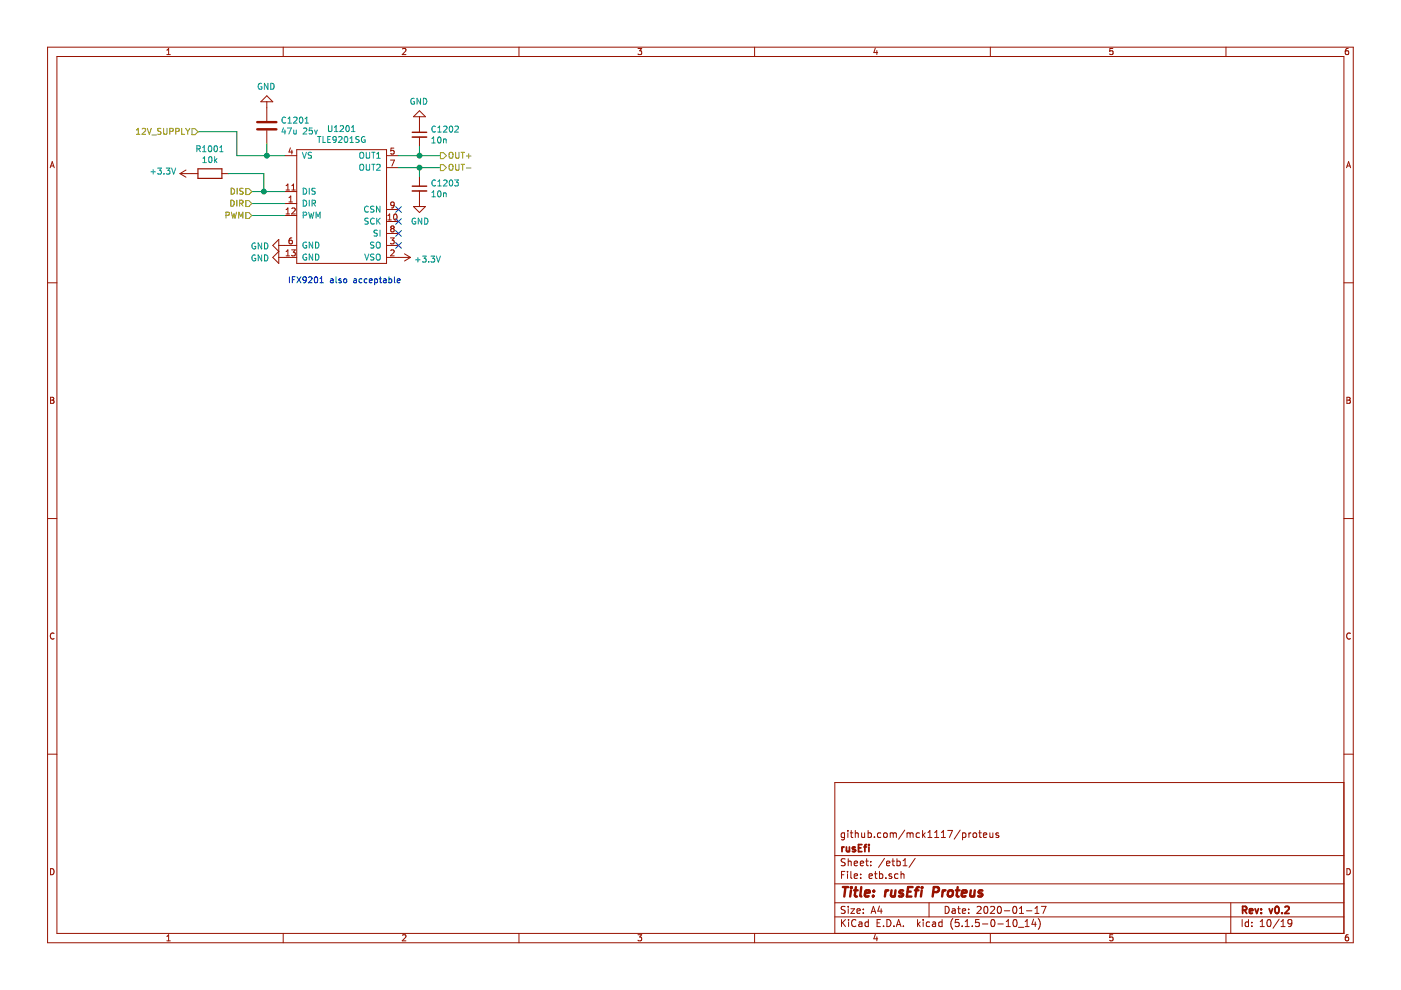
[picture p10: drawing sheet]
EESchema Schematic File Version 4
EELAYER 30 0
EELAYER END
$Descr A4 11693 8268
encoding utf-8
Sheet 13 19
Title "rusEfi Proteus"
Date "2020-01-17"
Rev "v0.2"
Comp "rusEfi"
Comment1 "github.com/mck1117/proteus"
Comment2 ""
Comment3 ""
Comment4 ""
$EndDescr
$Comp
L power:GND #PWR01204
U 1 1
P 2375 2050
AR Path="/5DD457F9/5DD4661B" Ref="#PWR01204"  Part="1" 
AR Path="/5DDC2003/5DD4661B" Ref="#PWR01604"  Part="1" 
F 0 "#PWR01604" H 2375 1800 50  0001 C CNN
F 1 "GND" V 2380 1922 50  0000 R CNN
F 2 "" H 2375 2050 50  0001 C CNN
F 3 "" H 2375 2050 50  0001 C CNN
	1    2375 2050
	0    1    1    0   
$EndComp
Text HLabel 1650 1100 0    50   Input ~ 0
12V_SUPPLY
$Comp
L tle9201_2:TLE9201SG U1201
U 1 1
P 2875 1700
AR Path="/5DD457F9/5DD47E93" Ref="U1201"  Part="1" 
AR Path="/5DDC2003/5DD47E93" Ref="U1601"  Part="1" 
F 0 "U1601" H 2850 2325 50  0000 C CNN
F 1 "TLE9201SG" H 2850 2234 50  0000 C CNN
F 2 "Package_SO:Infineon_PG-DSO-12-9" H 2725 1750 50  0001 C CNN
F 3 "~" H 2725 1750 50  0001 C CNN
F 4 "TLE9201SG" H 2875 1700 50  0001 C CNN "PN"
F 5 "C112633" H 2875 1700 50  0001 C CNN "LCSC"
F 6 "1" H 2875 1700 50  0001 C CNN "LCSC_ext"
	1    2875 1700
	1    0    0    -1  
$EndComp
$Comp
L power:GND #PWR01205
U 1 1
P 2375 2150
AR Path="/5DD457F9/5DD488D1" Ref="#PWR01205"  Part="1" 
AR Path="/5DDC2003/5DD488D1" Ref="#PWR01605"  Part="1" 
F 0 "#PWR01605" H 2375 1900 50  0001 C CNN
F 1 "GND" V 2380 2022 50  0000 R CNN
F 2 "" H 2375 2150 50  0001 C CNN
F 3 "" H 2375 2150 50  0001 C CNN
	1    2375 2150
	0    1    1    0   
$EndComp
NoConn ~ 3325 1750
NoConn ~ 3325 1850
NoConn ~ 3325 1950
NoConn ~ 3325 2050
Text HLabel 3675 1300 2    50   Output ~ 0
OUT+
Text HLabel 3675 1400 2    50   Output ~ 0
OUT-
$Comp
L Device:C_Small C1202
U 1 1
P 3500 1125
AR Path="/5DD457F9/5DD48EC1" Ref="C1202"  Part="1" 
AR Path="/5DDC2003/5DD48EC1" Ref="C1602"  Part="1" 
F 0 "C1602" H 3592 1171 50  0000 L CNN
F 1 "10n" H 3592 1080 50  0000 L CNN
F 2 "Capacitor_SMD:C_0603_1608Metric" H 3500 1125 50  0001 C CNN
F 3 "~" H 3500 1125 50  0001 C CNN
F 4 "CGA3E2X7R1H103M080AA" H 3500 1125 50  0001 C CNN "PN"
F 5 "C57112" H 3500 1125 50  0001 C CNN "LCSC"
F 6 "0" H 3500 1125 50  0001 C CNN "LCSC_ext"
	1    3500 1125
	1    0    0    -1  
$EndComp
Wire Wire Line
	3325 1300 3500 1300
Wire Wire Line
	3500 1300 3500 1225
$Comp
L Device:C_Small C1203
U 1 1
P 3500 1575
AR Path="/5DD457F9/5DD49883" Ref="C1203"  Part="1" 
AR Path="/5DDC2003/5DD49883" Ref="C1603"  Part="1" 
F 0 "C1603" H 3592 1621 50  0000 L CNN
F 1 "10n" H 3592 1530 50  0000 L CNN
F 2 "Capacitor_SMD:C_0603_1608Metric" H 3500 1575 50  0001 C CNN
F 3 "~" H 3500 1575 50  0001 C CNN
F 4 "CGA3E2X7R1H103M080AA" H 3500 1575 50  0001 C CNN "PN"
F 5 "C57112" H 3500 1575 50  0001 C CNN "LCSC"
F 6 "0" H 3500 1575 50  0001 C CNN "LCSC_ext"
	1    3500 1575
	1    0    0    -1  
$EndComp
Wire Wire Line
	3500 1475 3500 1400
Wire Wire Line
	3500 1400 3325 1400
Wire Wire Line
	3675 1400 3500 1400
Connection ~ 3500 1400
Wire Wire Line
	3500 1300 3675 1300
Connection ~ 3500 1300
$Comp
L power:GND #PWR01203
U 1 1
P 3500 1675
AR Path="/5DD457F9/5DD4A4C9" Ref="#PWR01203"  Part="1" 
AR Path="/5DDC2003/5DD4A4C9" Ref="#PWR01603"  Part="1" 
F 0 "#PWR01603" H 3500 1425 50  0001 C CNN
F 1 "GND" H 3505 1502 50  0000 C CNN
F 2 "" H 3500 1675 50  0001 C CNN
F 3 "" H 3500 1675 50  0001 C CNN
	1    3500 1675
	1    0    0    -1  
$EndComp
$Comp
L power:GND #PWR01202
U 1 1
P 3500 1025
AR Path="/5DD457F9/5DD4AAC2" Ref="#PWR01202"  Part="1" 
AR Path="/5DDC2003/5DD4AAC2" Ref="#PWR01602"  Part="1" 
F 0 "#PWR01602" H 3500 775 50  0001 C CNN
F 1 "GND" H 3505 852 50  0000 C CNN
F 2 "" H 3500 1025 50  0001 C CNN
F 3 "" H 3500 1025 50  0001 C CNN
	1    3500 1025
	-1   0    0    1   
$EndComp
Wire Wire Line
	1650 1100 1975 1100
$Comp
L Device:C C1201
U 1 1
P 2225 1050
AR Path="/5DD457F9/5DD4C345" Ref="C1201"  Part="1" 
AR Path="/5DDC2003/5DD4C345" Ref="C1601"  Part="1" 
F 0 "C1601" H 2340 1096 50  0000 L CNN
F 1 "47u 25v" H 2340 1005 50  0000 L CNN
F 2 "Capacitor_SMD:C_1210_3225Metric" H 2263 900 50  0001 C CNN
F 3 "~" H 2225 1050 50  0001 C CNN
F 4 "C13585" H 2225 1050 50  0001 C CNN "LCSC"
	1    2225 1050
	1    0    0    -1  
$EndComp
Wire Wire Line
	2225 1200 2225 1300
Connection ~ 2225 1300
Wire Wire Line
	2225 1300 2375 1300
Text HLabel 2100 1600 0    50   Input ~ 0
DIS
Text HLabel 2100 1700 0    50   Input ~ 0
DIR
Text HLabel 2100 1800 0    50   Input ~ 0
PWM
Wire Wire Line
	2100 1700 2375 1700
Wire Wire Line
	2100 1600 2200 1600
Wire Wire Line
	2100 1800 2375 1800
$Comp
L power:GND #PWR01201
U 1 1
P 2225 900
AR Path="/5DD457F9/5DD4D1F6" Ref="#PWR01201"  Part="1" 
AR Path="/5DDC2003/5DD4D1F6" Ref="#PWR01601"  Part="1" 
F 0 "#PWR01601" H 2225 650 50  0001 C CNN
F 1 "GND" H 2230 727 50  0000 C CNN
F 2 "" H 2225 900 50  0001 C CNN
F 3 "" H 2225 900 50  0001 C CNN
	1    2225 900 
	-1   0    0    1   
$EndComp
$Comp
L power:+3.3V #PWR0219
U 1 1
P 3325 2150
AR Path="/5DD457F9/5DF21ACD" Ref="#PWR0219"  Part="1" 
AR Path="/5DDC2003/5DF21ACD" Ref="#PWR0220"  Part="1" 
F 0 "#PWR0220" H 3325 2000 50  0001 C CNN
F 1 "+3.3V" V 3340 2278 50  0000 L CNN
F 2 "" H 3325 2150 50  0001 C CNN
F 3 "" H 3325 2150 50  0001 C CNN
	1    3325 2150
	0    1    1    0   
$EndComp
$Comp
L Device:R R1001
U 1 1
P 1750 1450
AR Path="/5DD457F9/5DF25274" Ref="R1001"  Part="1" 
AR Path="/5DDC2003/5DF25274" Ref="R1301"  Part="1" 
F 0 "R1301" V 1543 1450 50  0000 C CNN
F 1 "10k" V 1634 1450 50  0000 C CNN
F 2 "Resistor_SMD:R_0402_1005Metric" V 1680 1450 50  0001 C CNN
F 3 "~" H 1750 1450 50  0001 C CNN
F 4 "C25744" H 1750 1450 50  0001 C CNN "LCSC"
F 5 "0" H 1750 1450 50  0001 C CNN "LCSC_ext"
	1    1750 1450
	0    1    1    0   
$EndComp
Wire Wire Line
	1900 1450 2200 1450
Wire Wire Line
	2200 1450 2200 1600
Connection ~ 2200 1600
Wire Wire Line
	2200 1600 2375 1600
$Comp
L power:+3.3V #PWR0221
U 1 1
P 1600 1450
AR Path="/5DD457F9/5DF25B89" Ref="#PWR0221"  Part="1" 
AR Path="/5DDC2003/5DF25B89" Ref="#PWR0222"  Part="1" 
F 0 "#PWR0222" H 1600 1300 50  0001 C CNN
F 1 "+3.3V" V 1615 1578 50  0000 L CNN
F 2 "" H 1600 1450 50  0001 C CNN
F 3 "" H 1600 1450 50  0001 C CNN
	1    1600 1450
	0    -1   -1   0   
$EndComp
Wire Wire Line
	1975 1100 1975 1300
Wire Wire Line
	1975 1300 2225 1300
Text Notes 2400 2375 0    50   ~ 0
IFX9201 also acceptable
$EndSCHEMATC
